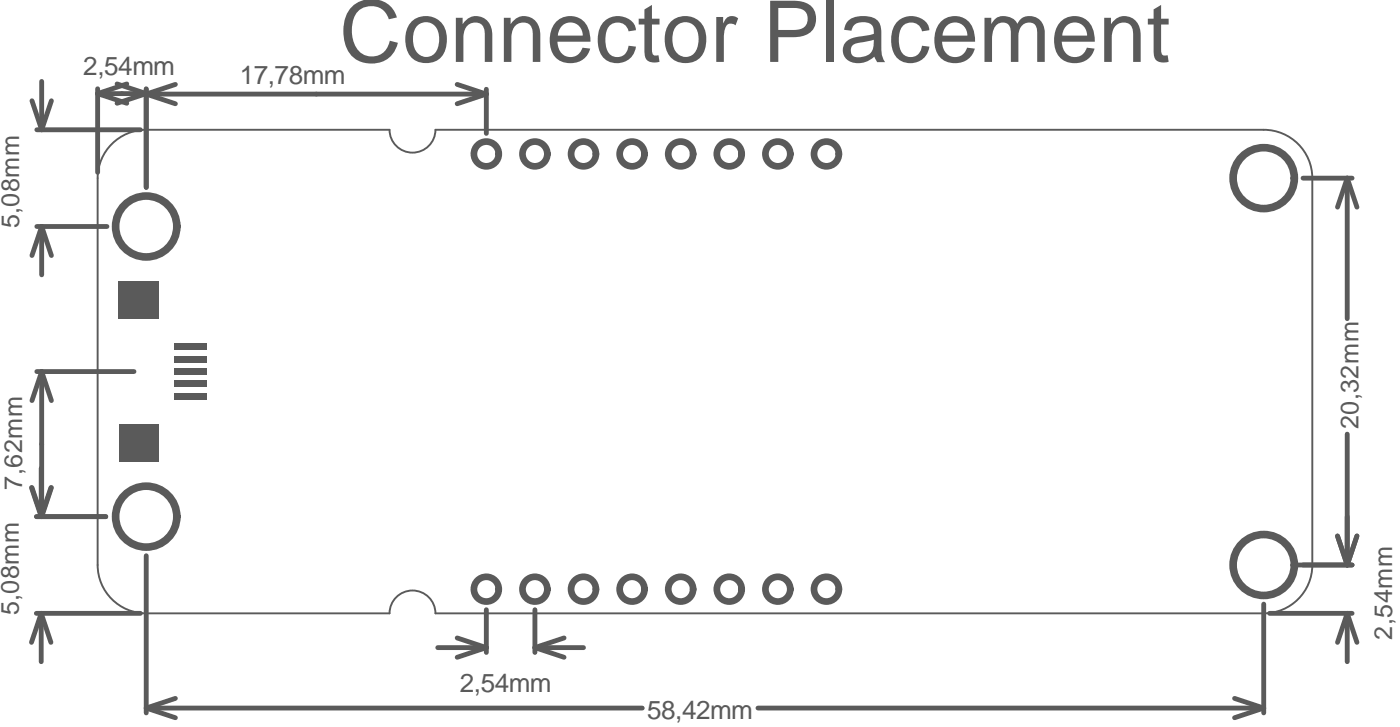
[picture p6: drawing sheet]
<svg xmlns="http://www.w3.org/2000/svg" width="122mm" height="63mm" viewBox="0 0 122 63" stroke-linecap="round" stroke-linejoin="round" font-family="sans-serif">
<g fill="none" stroke="#5a5a5a" stroke-width=".42">
<path d="M2.8 8.8l.8 2.5M3.2 19.7h6.1M3.2 11.3h9M3.6 7.1v4.2M3.6 19.7v4.2M3.6 19.7l.9 2.5M3.6 19.7l-.8 2.5M4.5 8.8l-.9 2.5M8.5 8.1h4.2M8.5 7.7v7.3M8.5 8.1l2.5 .9M10.2 7.3l2.5 .8"/>
<path d="M11 7.3l-2.5 .8M12.7 7.7v8.6M12.7 8.2l2.5 .8M12.7 8.1l-2.5 .9M12.7 8.2h29.6M15.2 7.3l-2.5 .9M39.7 7.3l2.6 .9M42.3 7.8v3.8M42.3 8.2l-2.6 .8M113.3 15.5h4.2M117.1 15.5v12.2M117.1 15.5l-.8 2.5"/>
<path d="M117.1 15.5l.9 2.5M3.2 32.3h8.4M3.6 32.3l.9 2.5M3.6 32.3v12.6M3.6 32.3l-.8 2.5M117.1 37.7v11.4M2.7 42.4l.9 2.5M2.8 42.4l.8 2.5M3.2 53.3h9M3.2 44.9h6M3.6 53.3l.8 2.5M3.6 40.7v4.2"/>
<path d="M3.6 53.3v4.2M3.6 53.3l-.9 2.5M4.4 42.4l-.8 2.5M4.5 42.4l-.9 2.5M12.7 48.3v13.6M38.1 56.3h4.2M39.7 55.4l2.6 .9M42.3 53v3.7M42.3 56.3l-2.6 .8M46.5 53v3.7M46.5 56.3h4.2M46.5 56.3l2.5 .8"/>
<path d="M49 55.4l-2.5 .9M109.9 52.5v9.4M110.4 53.3h7.1M112.5 49.1h5M116.3 46.6l.8 2.5M117.1 53.3l-.8 2.5M117.1 53.3v4.2M117.1 53.3l.9 2.5M118 46.6l-.9 2.5M12.7 61.5l2.5 .8M12.7 61.5h43.1M15.2 60.7l-2.5 .8"/>
<path d="M65.9 61.5h44M107.3 60.7l2.6 .8M109.9 61.5l-2.6 .8"/>
</g>
<g fill="#5a5a5a">
<path d="M15.1 34.1h2.8v.6h-2.8z" fill-rule="evenodd"/>
<path d="M15.1 30.9h2.8v.6h-2.8z" fill-rule="evenodd"/>
<path d="M15.1 32h2.8v.6h-2.8z" fill-rule="evenodd"/>
<path d="M15.1 33.1h2.8v.5h-2.8z" fill-rule="evenodd"/>
<path d="M15.1 29.8h2.8v.6h-2.8z" fill-rule="evenodd"/>
<path d="M10.4 36.8h3.4v3.3h-3.4z" fill-rule="evenodd"/>
<path d="M10.3 24.5h3.5v3.2h-3.5z" fill-rule="evenodd"/>
</g>
<g fill="none" stroke="#5a5a5a" stroke-width=".58">
<circle cx="42.3" cy="13.4" r="1.08"/>
<circle cx="46.5" cy="13.4" r="1.08"/>
<circle cx="50.7" cy="13.4" r="1.08"/>
<circle cx="55" cy="13.4" r="1.08"/>
<circle cx="59.2" cy="13.4" r="1.08"/>
<circle cx="63.4" cy="13.4" r="1.08"/>
<circle cx="67.6" cy="13.4" r="1.08"/>
<circle cx="71.8" cy="13.4" r="1.08"/>
<circle cx="42.3" cy="51.2" r="1.08"/>
<circle cx="46.5" cy="51.2" r="1.08"/>
<circle cx="50.7" cy="51.2" r="1.08"/>
<circle cx="55" cy="51.2" r="1.08"/>
<circle cx="59.2" cy="51.2" r="1.08"/>
<circle cx="63.4" cy="51.2" r="1.08"/>
<circle cx="67.6" cy="51.2" r="1.08"/>
<circle cx="71.8" cy="51.2" r="1.08"/>
</g>
<g fill="none" stroke="#5a5a5a" stroke-width=".66">
<circle cx="12.7" cy="19.7" r="2.65"/>
<circle cx="109.9" cy="15.5" r="2.65"/>
<circle cx="12.7" cy="44.9" r="2.65"/>
<circle cx="109.9" cy="49.1" r="2.65"/>
</g>
<path d="M9.5 12.8a4.2 4.2 0 0 1 3.2-1.5h21.2a2 2 0 0 0 2 2 2 2 0 0 0 2-2h72a4.2 4.2 0 0 1 4.2 4.2v33.6a4.2 4.2 0 0 1-4.2 4.2h-72a2 2 0 0 0-2-2 2 2 0 0 0-2 2h-21.2a4.2 4.2 0 0 1-4.2-4.2v-33.6a4.2 4.2 0 0 1 1-2.7z" fill="none" stroke="#5a5a5a" stroke-width=".17"/>
<text font-size="7.4" fill="#5a5a5a" x="29.5" y="5.4">Connector Placement</text>
<g font-size="2.3" fill="#5a5a5a">
<text x="7.2" y="6.5">2,54mm</text>
<text x="20.8" y="7.3">17,78mm</text>
<text x="40" y="60.1">2,54mm</text>
<text x="56.3" y="62.5">58,42mm</text>
</g>
<g font-size="2.2" fill="#5a5a5a">
<text x="1.7" y="19.8" transform="rotate(-90 1.7 19.8)">5,08mm</text>
<text x="118.1" y="37.3" transform="rotate(-90 118.1 37.3)">20,32mm</text>
<text x="1.9" y="42.5" transform="rotate(-90 1.9 42.5)">7,62mm</text>
<text x="1.6" y="53.4" transform="rotate(-90 1.6 53.4)">5,08mm</text>
<text x="121" y="55.6" transform="rotate(-90 121 55.6)">2,54mm</text>
</g>
</svg>
